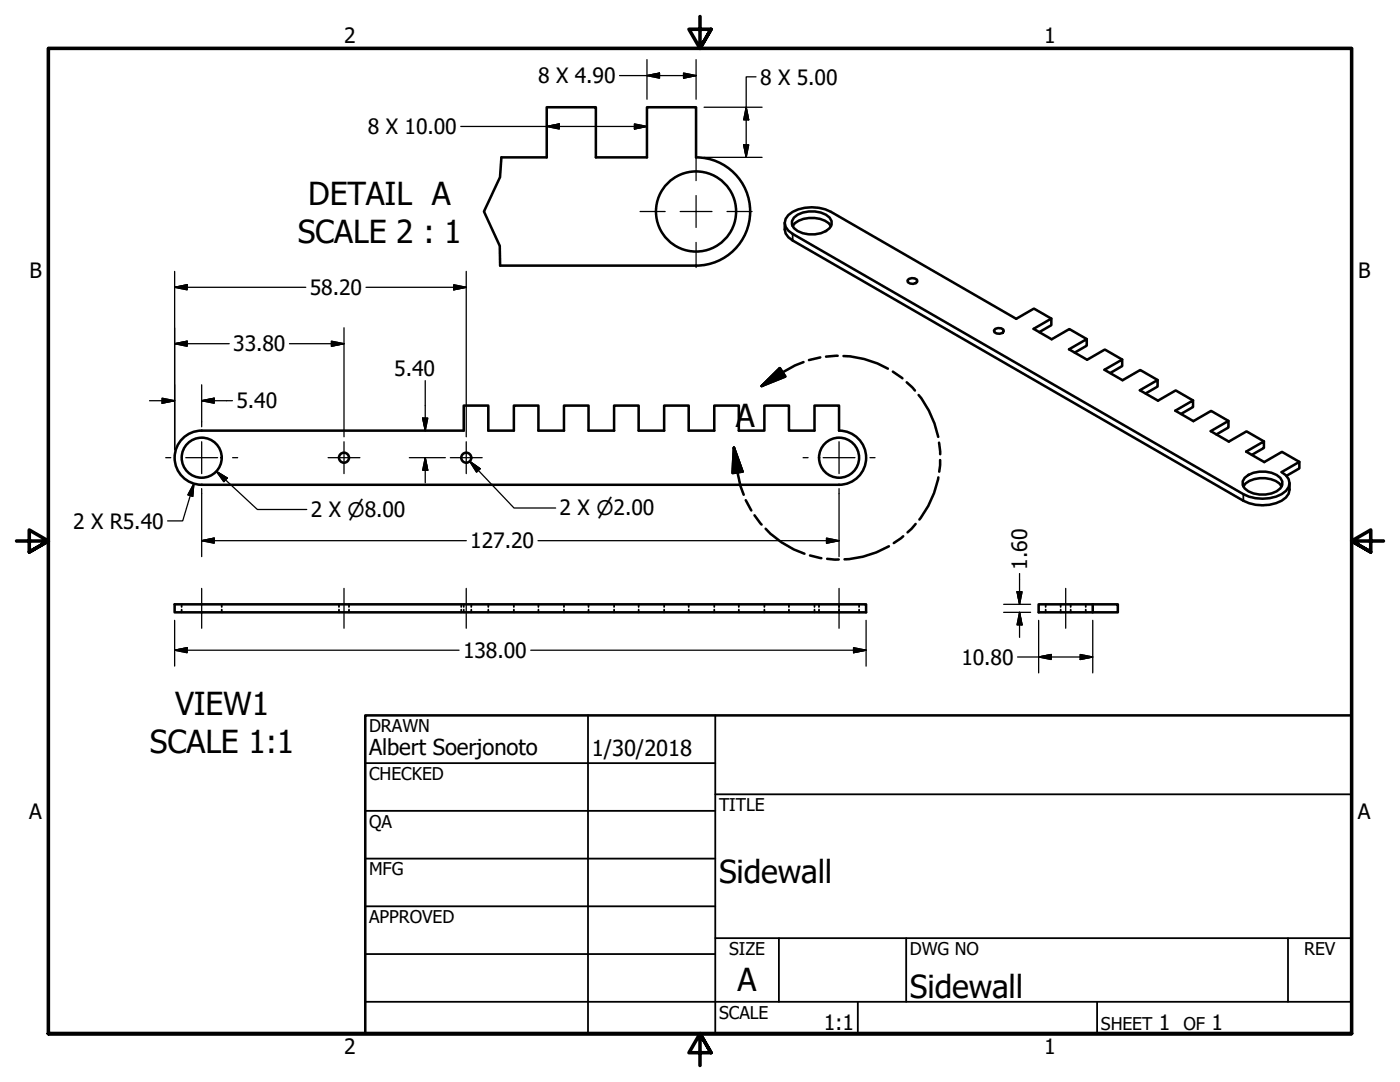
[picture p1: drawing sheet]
<svg xmlns="http://www.w3.org/2000/svg" width="279mm" height="216mm" viewBox="0 0 279 216" stroke-linecap="round" stroke-linejoin="round" font-family="sans-serif">
<!-- layer: Hidden (ANSI) -->
<g fill="none" stroke="#000" stroke-width=".36">
<path d="M36.2 120.6v.5M36.2 121.6v.6M44.2 120.6v.5M44.2 121.6v.6M67.6 120.6v.5M67.6 121.6v.6M69.6 120.6v.5M69.6 121.6v.6M92.1 120.6v.5M92.1 121.6v.6M92.6 120.6v.5M92.6 121.6v.6"/>
<path d="M94.1 120.6v.5M94.1 121.6v.6M97.5 120.6v.5M97.5 121.6v.6M102.6 120.6v.5M102.6 121.6v.6M107.5 120.6v.5M107.5 121.6v.6M112.6 120.6v.5M112.6 121.6v.6M117.5 120.6v.5M117.5 121.6v.6"/>
<path d="M122.6 120.6v.5M122.6 121.6v.6M127.5 120.6v.5M127.5 121.6v.6M132.5 120.6v.5M132.5 121.6v.6M137.4 120.6v.5M137.4 121.6v.6M142.5 120.6v.5M142.5 121.6v.6M147.4 120.6v.5M147.4 121.6v.6"/>
<path d="M152.5 120.6v.5M152.5 121.6v.6M157.4 120.6v.5M157.4 121.6v.6M162.5 120.6v.5M162.5 121.6v.6M163.4 120.6v.5M163.4 121.6v.6M167.4 120.6v.5M167.4 121.6v.6M171.4 120.6v.5M171.4 121.6v.6"/>
<path d="M208.7 120.6v.5M208.7 121.6v.6M211.7 120.6v.5M211.7 121.6v.6M213.7 120.6v.5M213.7 121.6v.6M216.7 120.6v.5M216.7 121.6v.6"/>
</g>
<!-- layer: Visible (ANSI) -->
<g fill="none" stroke="#000" stroke-width=".51">
<path d="M100.1 31.4h9v-10h9.8v10h10.2v-10h9.8v10a10.8 10.8 0 0 1 10.8 10.8 10.8 10.8 0 0 1-10.8 10.8h-39.1M156.6 44.5a2.99 2.99 0 0 0 1.6 3.5l89.9 51.9a8.1 8.1 0 0 0 8.5-.6l.6-.8 .2-.8v-1.3M158.2 45.1a4.4 4.4 0 0 1 4.4-1.6 4.1 4.1 0 0 1 3.3 1.6M158.4 43.4a5.7 5.7 0 0 1 7.2 0 1.66 1.66 0 0 1-.8 2.7 5.8 5.8 0 0 1-6.4-.6l-.3-.7v-.7zM181.4 55.7a1.09 1.09 0 0 1 1.7 .5 1.29 1.29 0 0 1-1.9 .1l-.1-.3zM198.6 65.6a1.09 1.09 0 0 1 1.7 .5 1.29 1.29 0 0 1-1.8 .2l-.1-.4zM207.4 66.3l2.4-1.4v-1.3l-3.5 2 3.6 2.1 3.5-2 3.5 2M209.8 63.6l-3.5-2-3.5 2-37-21.3a8.1 8.1 0 0 0-8.5 .6 2.04 2.04 0 0 0 0 3.1l.9 .7 89.9 51.9a8.1 8.1 0 0 0 8.5-.6 2.04 2.04 0 0 0 0-3.2l-.8-.6 3.5-2v1.3l-2.6 1.5M214.5 70.4l2.4-1.4v-1.3l-3.6 2 3.7 2.1 3.5-2.1 3.5 2M221.6 74.4l2.4-1.4v-1.3l-3.6 2.1 3.6 2.1 3.6-2.1 3.4 2M228.6 78.5l2.4-1.4v-1.3l-3.5 2.1 3.6 2 3.5-2 3.5 2M36.4 87.5a5.4 5.4 0 0 1 3.9-1.6h52.3v-5h4.9v5h5.1v-5h4.9v5h5.1v-5h4.9v5h5.1v-5h4.9v5h5v-5h4.9v5h5.1v-5h4.9v5h5.1v-5h4.9v5h5.1v-5h4.9v5a5.4 5.4 0 0 1 5.5 5.4 5.4 5.4 0 0 1-5.4 5.4h-127.3a5.4 5.4 0 0 1-4.9-3.3 5.4 5.4 0 0 1 1.1-5.9z"/>
<path d="M235.7 82.6l2.4-1.4v-1.3l-3.5 2 3.6 2.1 3.5-2 3.5 2M242.8 86.7l2.4-1.4v-1.3l-3.6 2 3.6 2.1 3.6-2 3.4 2M248.1 97.1a4.4 4.4 0 0 1 4.4-1.7 4 4 0 0 1 3.3 1.7M248.4 95.4a5.6 5.6 0 0 1 7.1 0 1.66 1.66 0 0 1-.7 2.6 5.9 5.9 0 0 1-6.4-.5l-.4-.7v-.8zM249.8 90.8l2.4-1.4v-1.3l-3.5 2 3.6 2.1 3.5-2 3.5 2M34.9 120.6h137.9v1.6h-137.9zM218.1 120.6h5v1.6h-5zM218.1 120.6h-10.8v1.6h10.8"/>
<circle cx="138.9" cy="42.2" r="8"/>
<circle cx="40.3" cy="91.3" r="4"/>
<circle cx="68.6" cy="91.3" r="1"/>
<circle cx="93.1" cy="91.3" r="1"/>
<circle cx="167.5" cy="91.3" r="4"/>
</g>
<!-- layer: Visible Narrow (ANSI) -->
<path d="M158.2 46.7v1.3M248.1 98.6v1.3" fill="none" stroke="#000" stroke-width=".36"/>
<!-- layer: Break Line (ANSI) -->
<path d="M100.1 31.4l-.3 3.9-3.2 6.9 3.1 6.9 .1 3.9" fill="none" stroke="#000" stroke-width=".51"/>
<!-- layer: Detail Boundary (ANSI) -->
<g fill="none" stroke="#000" stroke-width=".51">
<path d="M152 77l3.6-3.5 1.1 1.6zM160.4 72.3l-1.7 .6-2.5 1.4-4.2 2.7M163.7 71.3l-2.3 .6M167.2 71l-2.3 .2M168.3 71a19.1 19.1 0 0 1 8.9 2.6M178.2 74.2l1.9 1.3M181 76.3l1.6 1.6M183.3 78.8a19.4 19.4 0 0 1 3.9 8.4M146.5 89.3l1.7 4.8-2 .3zM146.5 89.3l.7 5 .6 2.7 .6 1.7M148.8 99.8l1.1 2.1M187.3 95.3a19.5 19.5 0 0 1-3.8 8.4"/>
<path d="M187.4 88.3l.2 2.3M187.6 91.8l-.2 2.3M150.6 102.8l1.4 1.9M152.8 105.5a18.8 18.8 0 0 0 7.7 5M161.7 110.8l2.2 .6M165.1 111.5l2.3 .1M177.4 109a19.3 19.3 0 0 1-8.8 2.6M180.3 107l-1.9 1.4M182.7 104.6l-1.6 1.6"/>
</g>
<path d="M152 77l3.6-3.5zM152 77l3.6-3.5 1.1 1.6zM146.5 89.3l1.7 4.8zM146.5 89.3l1.7 4.8-2 .3z" fill="#000" stroke="#000" stroke-width=".51"/>
<!-- layer: Border (ANSI) -->
<path d="M139.7 3.3v6.4l-2.2-3.9h4.4l-2.2 3.9 2.2-3.9M3.3 107.9h6.4l-3.9-2.2v4.5l3.9-2.3-3.9 2.3M276.1 107.9h-6.4l3.9-2.2v4.5l-3.9-2.3 3.9 2.3M9.7 206.2v-196.5h260v196.5h-260h260M141.9 210.1l-2.2-3.9 2.2 3.9h-4.4l2.2-3.9v6.4" fill="none" stroke="#000" stroke-width=".71"/>
<!-- layer: Title (ANSI) -->
<g fill="none" stroke="#000" stroke-width=".36">
<path d="M72.9 152.3h69.8M117.3 142.7v63.5M142.7 158.5h127M142.7 142.7v63.5M72.9 161.8h69.8M72.9 171.3h69.8M72.9 199.9h196.8M72.9 180.8h69.8M72.9 190.4h69.8M142.7 187.2h127M155.4 187.2v12.7M171.2 199.9v6.3"/>
<path d="M180.8 187.2v12.7M218.9 199.9v6.3M257 187.2v12.7"/>
</g>
<path d="M72.9 142.7h196.8v63.5h-196.8z" fill="none" stroke="#000" stroke-width=".51"/>
<!-- layer: Dimension (ANSI) -->
<g fill="none" stroke="#000" stroke-width=".25">
<path d="M123.6 15.1h15.3M129.1 15.1l2.5-.5v1zM129.1 11.9v7.9M136.4 14.6l2.5 .5-2.5 .5zM138.9 11.9v7.9M150.9 15.3h-2v16.1M92 25.2h37.1M109.1 25.2l2.5-.5v1zM126.6 24.7l2.5 .5-2.5 .5zM140.5 31.4h11.6M140.5 21.4h11.6M148.4 28.9h1l-.5 2.5z"/>
<path d="M148.9 21.4l.5 2.5h-1zM34.9 57.3l2.4-.5v1zM34.9 54.2v35.5M34.9 57.3h26.1M73 57.3h20M90.6 56.8l2.4 .5-2.4 .5zM93 54.2v33M29.8 80h5.1M32.4 79.5l2.5 .5-2.5 .5zM34.9 68.6l2.4-.5v1zM34.9 68.6h10.8M40.2 80l2.5-.5v1z"/>
<path d="M40.2 80h6.2M40.2 76.8v7.3M57.8 68.6h10.9M66.1 68.1l2.6 .5-2.6 .5zM68.7 65.4v21.8M84.9 76v9.9M38.7 96.5l-.3 2.5-.9-.3zM38.7 96.5l-2.2 7.4h-3M40.2 98.5v12.6M43.2 94.1l2.1 1.3-.6 .7zM43.2 94.1l8.2 7.6h9.8M81.7 91.3h7.2"/>
<path d="M84.4 83.4h1l-.5 2.5zM84.9 91.3l.5 2.5h-1zM84.9 91.3v5M93.7 92.1l2.1 1.4-.7 .7zM93.7 92.1l8.9 9.3h8.3M167.4 98.5v12.6M40.2 107.9l2.5-.5v1zM40.2 107.9h52.9M107.4 107.9h60M165 107.4l2.4 .5-2.4 .5zM203 118.1h1l-.5 2.5zM203.5 114.4v6.2"/>
<path d="M34.9 129.7l2.4-.5v1zM34.9 129.7h56.7M34.9 123.8v9.1M105.9 129.7h66.9M170.3 129.2l2.5 .5-2.5 .5zM172.8 123.8v9.1M200.3 120.6h5.4M200.3 122.2h5.4M203.1 131.1h15M203.5 122.2l.5 2.5h-1zM203.5 122.2v5M207.3 131.1l2.5-.5v1z"/>
<path d="M207.3 123.8v10.5M215.6 130.6l2.5 .5-2.5 .5zM218.1 123.8v10.5"/>
</g>
<g fill="#000" stroke="#000" stroke-width=".25">
<path d="M129.1 15.1l2.5-.5zM129.1 15.1l2.5-.5v1zM136.4 15.6l2.5-.5zM136.4 14.6l2.5 .5-2.5 .5zM109.1 25.2l2.5-.5zM109.1 25.2l2.5-.5v1zM126.6 25.7l2.5-.5zM126.6 24.7l2.5 .5-2.5 .5zM148.4 28.9l.5 2.5zM148.4 28.9h1l-.5 2.5zM148.9 21.4l.5 2.5zM148.9 21.4l.5 2.5h-1z"/>
<path d="M34.9 57.3l2.4-.5zM34.9 57.3l2.4-.5v1zM90.6 57.8l2.4-.5zM90.6 56.8l2.4 .5-2.4 .5zM34.9 68.6l2.4-.5zM34.9 68.6l2.4-.5v1zM40.2 80l2.5-.5zM40.2 80l2.5-.5v1zM66.1 69.1l2.6-.5zM66.1 68.1l2.6 .5-2.6 .5zM32.4 80.5l2.5-.5zM32.4 79.5l2.5 .5-2.5 .5z"/>
<path d="M38.7 96.5l-.3 2.5zM38.7 96.5l-.3 2.5-.9-.3zM43.2 94.1l2.1 1.3zM43.2 94.1l2.1 1.3-.6 .7zM84.4 83.4l.5 2.5zM84.4 83.4h1l-.5 2.5zM84.9 91.3l.5 2.5zM84.9 91.3l.5 2.5h-1zM93.7 92.1l2.1 1.4zM93.7 92.1l2.1 1.4-.7 .7zM40.2 107.9l2.5-.5zM40.2 107.9l2.5-.5v1z"/>
<path d="M165 108.4l2.4-.5zM165 107.4l2.4 .5-2.4 .5zM203 118.1l.5 2.5zM203 118.1h1l-.5 2.5zM34.9 129.7l2.4-.5zM34.9 129.7l2.4-.5v1zM170.3 130.2l2.5-.5zM170.3 129.2l2.5 .5-2.5 .5zM203.5 122.2l.5 2.5zM203.5 122.2l.5 2.5h-1zM207.3 131.1l2.5-.5zM207.3 131.1l2.5-.5v1z"/>
<path d="M215.6 131.6l2.5-.5zM215.6 130.6l2.5 .5-2.5 .5z"/>
</g>
<!-- layer: Center Mark (ANSI) -->
<g fill="none" stroke="#000" stroke-width=".25">
<path d="M138.9 31v5M138.9 39v6.4M127.7 42.2h5M135.7 42.2h6.4M138.9 48.4v5M145.1 42.2h5M33.1 91.3h1M37.1 91.3h6.3M40.2 84.1v1.1M40.2 88.1v6.4M40.2 97.5v1M46.4 91.3h1"/>
<path d="M65.5 91.3h6.3M68.7 88.1v6.4M89.9 91.3h6.3M93 88.1v6.4M160.3 91.3h1M164.3 91.3h6.3M167.4 84.1v1.1M167.4 88.1v6.4M167.4 97.5v1M173.6 91.3h1"/>
</g>
<!-- layer: Centerline (ANSI) -->
<path d="M40.2 117.4v8M68.7 117.4v8M93 117.4v8M167.4 117.4v8M212.7 117.4v8" fill="none" stroke="#000" stroke-width=".25"/>
<g font-size="6.3">
<text x="61.5" y="41">DETAIL A</text>
<text x="59.4" y="48.5">SCALE 2 : 1</text>
<text x="146.9" y="85.2">A</text>
<text x="34.9" y="142.8">VIEW1</text>
<text x="29.9" y="150.3">SCALE 1:1</text>
<text x="143.5" y="176.3">Sidewall</text>
<text x="147.2" y="197.7">A</text>
<text x="181.6" y="199">Sidewall</text>
</g>
<g font-size="4.4">
<text x="73.7" y="150.6">Albert Soerjonoto</text>
<text x="118.1" y="150.8">1/30/2018</text>
</g>
<g font-size="4.2">
<text x="68.7" y="8.6">2</text>
<text x="208.4" y="8.6">1</text>
<text x="107.4" y="16.6">8 X 4.90</text>
<text x="151.7" y="16.9">8 X 5.00</text>
<text x="73.4" y="26.8">8 X 10.00</text>
<text x="5.9" y="55.5">B</text>
<text x="61.8" y="58.9">58.20</text>
<text x="271" y="55.5">B</text>
<text x="46.5" y="70.1">33.80</text>
<text x="78.7" y="75.1">5.40</text>
<text x="47.2" y="81.5">5.40</text>
<text x="14.6" y="105.5">2 X R5.40</text>
<text x="62" y="103.1">2 X ⌀8.00</text>
<text x="111.7" y="102.8">2 X ⌀2.00</text>
<text x="93.9" y="109.4">127.20</text>
<text x="205" y="113.7" transform="rotate(-90 205 113.7)">1.60</text>
<text x="92.4" y="131.3">138.00</text>
<text x="191.9" y="132.6">10.80</text>
<text x="5.8" y="163.4">A</text>
<text x="271" y="163.4">A</text>
<text x="164.4" y="205.5">1:1</text>
<text x="231.3" y="205.4">1</text>
<text x="241.8" y="205.4">1</text>
<text x="68.7" y="210.3">2</text>
<text x="208.4" y="210.3">1</text>
</g>
<g font-size="3.5">
<text x="73.7" y="146">DRAWN</text>
<text x="73.7" y="155.6">CHECKED</text>
<text x="143.5" y="161.8">TITLE</text>
<text x="73.7" y="165.2">QA</text>
<text x="73.7" y="174.7">MFG</text>
<text x="73.7" y="184.2">APPROVED</text>
<text x="145.5" y="190.5">SIZE</text>
<text x="181.6" y="190.6">DWG NO</text>
<text x="260.3" y="190.5">REV</text>
<text x="143.5" y="203.2">SCALE</text>
<text x="219.7" y="205.4">SHEET</text>
<text x="236.2" y="205.4">OF</text>
</g>
</svg>
